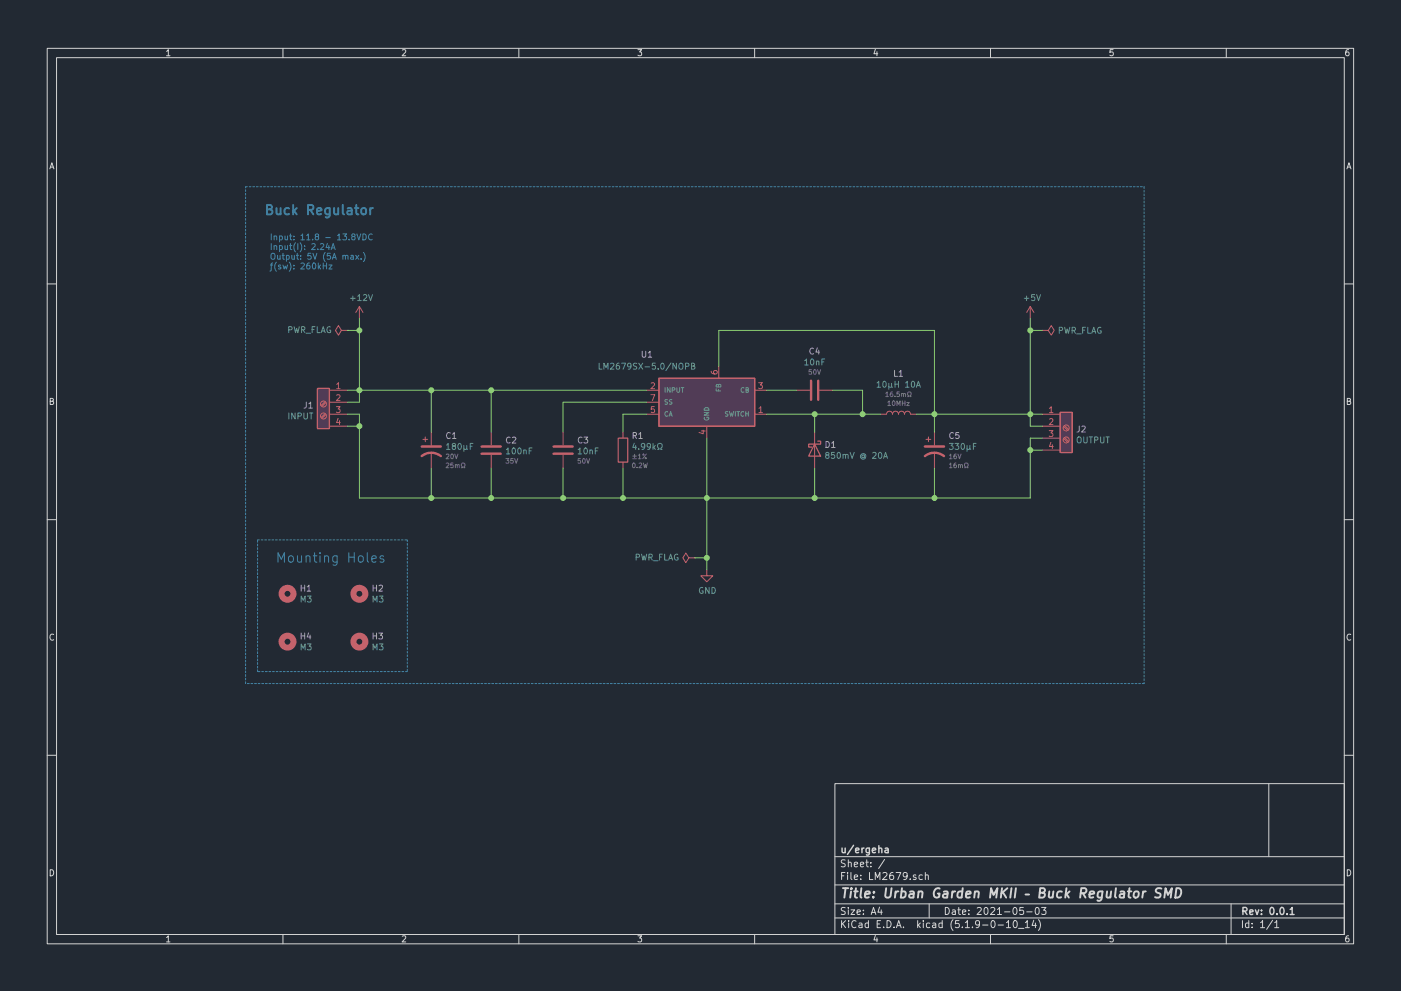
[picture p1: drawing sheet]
EESchema Schematic File Version 4
EELAYER 30 0
EELAYER END
$Descr A4 11693 8268
encoding utf-8
Sheet 1 1
Title "Urban Garden MKII – Buck Regulator SMD"
Date "2021-05-03"
Rev "0.0.1"
Comp "u/ergeha"
Comment1 ""
Comment2 ""
Comment3 ""
Comment4 ""
$EndDescr
$Comp
L Device:L L1
U 1 1
P 7500 3450
F 0 "L1" H 7500 3790 50  0000 C CNN
F 1 "10µH 10A" H 7500 3699 50  0000 C CNN
F 2 "Inductor_SMD:L_Bourns_SRP1245A" V 7500 3450 50  0001 C CNN
F 3 "https://www.bourns.com/docs/Product-Datasheets/SRP1265A.pdf" V 7500 3450 50  0001 C CNN
F 4 "16.5mΩ" H 7500 3616 39  0000 C CNN "DCR"
F 5 "10MHz" H 7500 3541 39  0000 C CNN "SRF"
F 6 "SRP1265A-100M" H 7500 3450 50  0001 C CNN "MPN"
F 7 "Bourns Inc." H 7500 3450 50  0001 C CNN "Manufacturer"
F 8 "~" H 7500 3450 50  0001 C CNN "Impedence "
F 9 "~" H 7500 3450 50  0001 C CNN "Power"
F 10 "~" H 7500 3450 50  0001 C CNN "Rating"
F 11 "±20%" H 7500 3450 50  0001 C CNN "Tolerance"
	1    7500 3450
	1    0    0    -1  
$EndComp
$Comp
L Device:CP1 C1
U 1 1
P 3600 3750
F 0 "C1" H 3715 3871 50  0000 L CNN
F 1 "180µF " H 3715 3780 50  0000 L CNN
F 2 "Capacitor_SMD:CP_Elec_8.3x8.3_Panasonic_M" H 3830 3682 50  0001 C CNN
F 3 "https://industrial.panasonic.com/ww/products/capacitors/polymer-capacitors/os-con/models/20SVPF180M" H 3830 3682 50  0001 C CNN
F 4 "20V" H 3715 3697 39  0000 L CNN "Rating"
F 5 "25mΩ" H 3715 3622 39  0000 L CNN "Impedence "
F 6 "20SVPF180M" H 3600 3750 50  0001 C CNN "MPN"
F 7 "Panasonic Electronic Components" H 3600 3750 50  0001 C CNN "Manufacturer"
F 8 "~" H 3600 3750 50  0001 C CNN "DCR"
F 9 "~" H 3600 3750 50  0001 C CNN "Power"
F 10 "~" H 3600 3750 50  0001 C CNN "SRF"
F 11 "±20%" H 3600 3750 50  0001 C CNN "Tolerance"
	1    3600 3750
	1    0    0    -1  
$EndComp
$Comp
L Device:C C2
U 1 1
P 4100 3750
F 0 "C2" H 4215 3833 50  0000 L CNN
F 1 "100nF" H 4215 3742 50  0000 L CNN
F 2 "Capacitor_SMD:C_0805_2012Metric_Pad1.18x1.45mm_HandSolder" H 4138 3600 50  0001 C CNN
F 3 "https://datasheets.avx.com/X7RDielectric.pdf" H 4100 3750 50  0001 C CNN
F 4 "35V" H 4215 3659 39  0000 L CNN "Rating"
F 5 "0805DC104MAT2A" H 4100 3750 50  0001 C CNN "MPN"
F 6 "AVX Corporation" H 4100 3750 50  0001 C CNN "Manufacturer"
F 7 "~" H 4100 3750 50  0001 C CNN "DCR"
F 8 "~" H 4100 3750 50  0001 C CNN "Impedence "
F 9 "~" H 4100 3750 50  0001 C CNN "Power"
F 10 "~" H 4100 3750 50  0001 C CNN "SRF"
F 11 "±20%" H 4100 3750 50  0001 C CNN "Tolerance"
	1    4100 3750
	1    0    0    -1  
$EndComp
$Comp
L Device:C C3
U 1 1
P 4700 3750
F 0 "C3" H 4815 3833 50  0000 L CNN
F 1 "10nF" H 4815 3742 50  0000 L CNN
F 2 "Capacitor_SMD:C_0805_2012Metric_Pad1.18x1.45mm_HandSolder" H 4738 3600 50  0001 C CNN
F 3 "https://product.tdk.com/en/system/files?file=dam/doc/product/capacitor/ceramic/mlcc/catalog/mlcc_automotive_general_en.pdf" H 4700 3750 50  0001 C CNN
F 4 "50V" H 4815 3659 39  0000 L CNN "Rating"
F 5 "CGA4C2C0G1H103J060AA" H 4700 3750 50  0001 C CNN "MPN"
F 6 "TDK Corporation" H 4700 3750 50  0001 C CNN "Manufacturer"
F 7 "~" H 4700 3750 50  0001 C CNN "DCR"
F 8 "~" H 4700 3750 50  0001 C CNN "Impedence "
F 9 "~" H 4700 3750 50  0001 C CNN "Power"
F 10 "~" H 4700 3750 50  0001 C CNN "SRF"
F 11 "±5%" H 4700 3750 50  0001 C CNN "Tolerance"
	1    4700 3750
	1    0    0    -1  
$EndComp
$Comp
L Device:R R1
U 1 1
P 5200 3750
F 0 "R1" H 5270 3871 50  0000 L CNN
F 1 "4.99kΩ" H 5270 3780 50  0000 L CNN
F 2 "Resistor_SMD:R_0805_2012Metric_Pad1.20x1.40mm_HandSolder" V 5130 3750 50  0001 C CNN
F 3 "https://www.vishay.com/docs/28758/tnpw_e3.pdf" H 5200 3750 50  0001 C CNN
F 4 "±1%" H 5270 3697 39  0000 L CNN "Tolerance"
F 5 "0.2W" H 5270 3622 39  0000 L CNN "Power"
F 6 "TNPW08054K99FEEA" H 5200 3750 50  0001 C CNN "MPN"
F 7 "Vishay Dale" H 5200 3750 50  0001 C CNN "Manufacturer"
F 8 "~" H 5200 3750 50  0001 C CNN "DCR"
F 9 "~" H 5200 3750 50  0001 C CNN "Impedence "
F 10 "~" H 5200 3750 50  0001 C CNN "Rating"
F 11 "" H 5200 3750 50  0001 C CNN "SRF"
	1    5200 3750
	1    0    0    -1  
$EndComp
$Comp
L Regulator_Switching:LM2679 U1
U 1 1
P 5900 3350
F 0 "U1" H 5400 3750 50  0000 C CNN
F 1 "LM2679SX-5.0/NOPB" H 5400 3650 50  0000 C CNN
F 2 "Package_TO_SOT_SMD:TO-263-7_TabPin8" H 5900 3450 50  0001 C CNN
F 3 "https://www.ti.com/lit/ds/symlink/lm2679.pdf?ts=1619264190615" H 5900 3450 50  0001 C CNN
F 4 "LM2679SX-5.0/NOPB" H 5900 3350 50  0001 C CNN "MPN"
F 5 "Texas Instruments" H 5900 3350 50  0001 C CNN "Manufacturer"
F 6 "~" H 5900 3350 50  0001 C CNN "DCR"
F 7 "~" H 5900 3350 50  0001 C CNN "Impedence "
F 8 "~" H 5900 3350 50  0001 C CNN "Power"
F 9 "~" H 5900 3350 50  0001 C CNN "Rating"
F 10 "~" H 5900 3350 50  0001 C CNN "SRF"
F 11 "~" H 5900 3350 50  0001 C CNN "Tolerance"
	1    5900 3350
	1    0    0    -1  
$EndComp
$Comp
L Device:D_Schottky D1
U 1 1
P 6800 3750
F 0 "D1" V 6754 3830 50  0000 L CNN
F 1 "850mV @ 20A" V 6845 3830 50  0000 L CNN
F 2 "Package_TO_SOT_SMD:TO-263-2_TabPin1" H 6800 3750 50  0001 C CNN
F 3 "https://www.st.com/content/ccc/resource/technical/document/datasheet/group2/8f/d3/41/ea/82/b2/4b/5a/CD00228904/files/CD00228904.pdf/jcr:content/translations/en.CD00228904.pdf" H 6800 3750 50  0001 C CNN
F 4 "STPS20M100SG-TR" H 6800 3750 50  0001 C CNN "MPN"
F 5 "STMicroelectronics" H 6800 3750 50  0001 C CNN "Manufacturer"
F 6 "~" H 6800 3750 50  0001 C CNN "DCR"
F 7 "~" H 6800 3750 50  0001 C CNN "Impedence "
F 8 "~" H 6800 3750 50  0001 C CNN "Power"
F 9 "~" H 6800 3750 50  0001 C CNN "Rating"
F 10 "~" H 6800 3750 50  0001 C CNN "SRF"
F 11 "~" H 6800 3750 50  0001 C CNN "Tolerance"
	1    6800 3750
	0    1    1    0   
$EndComp
$Comp
L Device:CP1 C5
U 1 1
P 7800 3750
F 0 "C5" H 7915 3871 50  0000 L CNN
F 1 "330µF " H 7915 3780 50  0000 L CNN
F 2 "Capacitor_SMD:CP_Elec_10.3x10.3_Panasonic_M" H 8030 3682 50  0001 C CNN
F 3 "https://industrial.panasonic.com/ww/products/capacitors/polymer-capacitors/os-con/models/16SVP330M" H 8030 3682 50  0001 C CNN
F 4 "16V" H 7915 3697 39  0000 L CNN "Rating"
F 5 "16mΩ" H 7915 3622 39  0000 L CNN "Impedence "
F 6 "16SVP330M" H 7800 3750 50  0001 C CNN "MPN"
F 7 "Panasonic Electronic Components" H 7800 3750 50  0001 C CNN "Manufacturer"
F 8 "~" H 7800 3750 50  0001 C CNN "DCR"
F 9 "~" H 7800 3750 50  0001 C CNN "Power"
F 10 "~" H 7800 3750 50  0001 C CNN "SRF"
F 11 "±20%" H 7800 3750 50  0001 C CNN "Tolerance"
	1    7800 3750
	1    0    0    -1  
$EndComp
$Comp
L Device:C C4
U 1 1
P 6800 3250
F 0 "C4" V 6474 3250 50  0000 C CNN
F 1 "10nF" V 6565 3250 50  0000 C CNN
F 2 "Capacitor_SMD:C_0805_2012Metric_Pad1.18x1.45mm_HandSolder" H 6838 3100 50  0001 C CNN
F 3 "https://product.tdk.com/en/system/files?file=dam/doc/product/capacitor/ceramic/mlcc/catalog/mlcc_automotive_general_en.pdf" H 6800 3250 50  0001 C CNN
F 4 "50V" V 6648 3250 39  0000 C CNN "Rating"
F 5 "CGA4C2C0G1H103J060AA" H 6800 3250 50  0001 C CNN "MPN"
F 6 "TDK Corporation" H 6800 3250 50  0001 C CNN "Manufacturer"
F 7 "~" H 6800 3250 50  0001 C CNN "DCR"
F 8 "~" H 6800 3250 50  0001 C CNN "Impedence "
F 9 "~" H 6800 3250 50  0001 C CNN "Power"
F 10 "~" H 6800 3250 50  0001 C CNN "SRF"
F 11 "±5%" H 6800 3250 50  0001 C CNN "Tolerance"
	1    6800 3250
	0    1    1    0   
$EndComp
$Comp
L power:GND #PWR04
U 1 1
P 5900 4750
F 0 "#PWR04" H 5900 4500 50  0001 C CNN
F 1 "GND" H 5905 4577 50  0000 C CNN
F 2 "" H 5900 4750 50  0001 C CNN
F 3 "" H 5900 4750 50  0001 C CNN
	1    5900 4750
	1    0    0    -1  
$EndComp
Wire Wire Line
	6400 3450 6800 3450
Wire Wire Line
	7800 3450 7800 3600
Wire Wire Line
	3600 4150 3600 3900
Wire Wire Line
	3600 3600 3600 3250
Wire Wire Line
	7800 3900 7800 4150
Connection ~ 7800 3450
Wire Wire Line
	5900 3650 5900 4150
Connection ~ 5900 4150
Wire Wire Line
	5900 4150 5200 4150
Wire Wire Line
	5400 3450 5200 3450
Wire Wire Line
	5200 3450 5200 3600
Wire Wire Line
	5200 3900 5200 4150
Connection ~ 5200 4150
Wire Wire Line
	5200 4150 4700 4150
Wire Wire Line
	5400 3350 4700 3350
Wire Wire Line
	4700 3350 4700 3600
Wire Wire Line
	4700 3900 4700 4150
Connection ~ 4700 4150
Wire Wire Line
	4700 4150 4100 4150
Wire Wire Line
	4100 3250 4100 3600
Wire Wire Line
	4100 3900 4100 4150
Wire Wire Line
	4100 3250 5400 3250
Connection ~ 4100 4150
Wire Wire Line
	6800 3450 6800 3600
Wire Wire Line
	6800 3900 6800 4150
Connection ~ 6800 3450
Wire Wire Line
	6800 3450 7200 3450
Connection ~ 6800 4150
Wire Wire Line
	6800 4150 5900 4150
Wire Wire Line
	6400 3250 6650 3250
Wire Wire Line
	7200 3250 7200 3450
Wire Wire Line
	6950 3250 7200 3250
Wire Wire Line
	6000 3050 6000 2750
Wire Wire Line
	6000 2750 7800 2750
Wire Wire Line
	7800 2750 7800 3450
$Comp
L Mechanical:MountingHole H1
U 1 1
P 2400 4950
F 0 "H1" H 2500 4996 50  0000 L CNN
F 1 "M3" H 2500 4905 50  0000 L CNN
F 2 "MountingHole:MountingHole_3.2mm_M3_DIN965" H 2400 4950 50  0001 C CNN
F 3 "~" H 2400 4950 50  0001 C CNN
F 4 "~" H 2400 4950 50  0001 C CNN "DCR"
F 5 "~" H 2400 4950 50  0001 C CNN "Impedence "
F 6 "~" H 2400 4950 50  0001 C CNN "MPN"
F 7 "~" H 2400 4950 50  0001 C CNN "Manufacturer"
F 8 "~" H 2400 4950 50  0001 C CNN "Power"
F 9 "~" H 2400 4950 50  0001 C CNN "Rating"
F 10 "~" H 2400 4950 50  0001 C CNN "SRF"
F 11 "~" H 2400 4950 50  0001 C CNN "Tolerance"
	1    2400 4950
	1    0    0    -1  
$EndComp
$Comp
L Mechanical:MountingHole H2
U 1 1
P 3000 4950
F 0 "H2" H 3100 4996 50  0000 L CNN
F 1 "M3" H 3100 4905 50  0000 L CNN
F 2 "MountingHole:MountingHole_3.2mm_M3_DIN965" H 3000 4950 50  0001 C CNN
F 3 "~" H 3000 4950 50  0001 C CNN
F 4 "~" H 3000 4950 50  0001 C CNN "DCR"
F 5 "~" H 3000 4950 50  0001 C CNN "Impedence "
F 6 "~" H 3000 4950 50  0001 C CNN "MPN"
F 7 "~" H 3000 4950 50  0001 C CNN "Manufacturer"
F 8 "~" H 3000 4950 50  0001 C CNN "Power"
F 9 "~" H 3000 4950 50  0001 C CNN "Rating"
F 10 "~" H 3000 4950 50  0001 C CNN "SRF"
F 11 "~" H 3000 4950 50  0001 C CNN "Tolerance"
	1    3000 4950
	1    0    0    -1  
$EndComp
$Comp
L Mechanical:MountingHole H3
U 1 1
P 3000 5350
F 0 "H3" H 3100 5396 50  0000 L CNN
F 1 "M3" H 3100 5305 50  0000 L CNN
F 2 "MountingHole:MountingHole_3.2mm_M3_DIN965" H 3000 5350 50  0001 C CNN
F 3 "~" H 3000 5350 50  0001 C CNN
F 4 "~" H 3000 5350 50  0001 C CNN "DCR"
F 5 "~" H 3000 5350 50  0001 C CNN "Impedence "
F 6 "~" H 3000 5350 50  0001 C CNN "MPN"
F 7 "~" H 3000 5350 50  0001 C CNN "Manufacturer"
F 8 "~" H 3000 5350 50  0001 C CNN "Power"
F 9 "~" H 3000 5350 50  0001 C CNN "Rating"
F 10 "~" H 3000 5350 50  0001 C CNN "SRF"
F 11 "~" H 3000 5350 50  0001 C CNN "Tolerance"
	1    3000 5350
	1    0    0    -1  
$EndComp
$Comp
L Mechanical:MountingHole H4
U 1 1
P 2400 5350
F 0 "H4" H 2500 5396 50  0000 L CNN
F 1 "M3" H 2500 5305 50  0000 L CNN
F 2 "MountingHole:MountingHole_3.2mm_M3_DIN965" H 2400 5350 50  0001 C CNN
F 3 "~" H 2400 5350 50  0001 C CNN
F 4 "~" H 2400 5350 50  0001 C CNN "DCR"
F 5 "~" H 2400 5350 50  0001 C CNN "Impedence "
F 6 "~" H 2400 5350 50  0001 C CNN "MPN"
F 7 "~" H 2400 5350 50  0001 C CNN "Manufacturer"
F 8 "~" H 2400 5350 50  0001 C CNN "Power"
F 9 "~" H 2400 5350 50  0001 C CNN "Rating"
F 10 "~" H 2400 5350 50  0001 C CNN "SRF"
F 11 "~" H 2400 5350 50  0001 C CNN "Tolerance"
	1    2400 5350
	1    0    0    -1  
$EndComp
$Comp
L power:PWR_FLAG #FLG02
U 1 1
P 5800 4650
F 0 "#FLG02" H 5800 4725 50  0001 C CNN
F 1 "PWR_FLAG" V 5800 4777 50  0000 L CNN
F 2 "" H 5800 4650 50  0001 C CNN
F 3 "~" H 5800 4650 50  0001 C CNN
	1    5800 4650
	0    -1   -1   0   
$EndComp
Wire Wire Line
	5800 4650 5900 4650
Connection ~ 5900 4650
Wire Wire Line
	5900 4650 5900 4750
Wire Wire Line
	8600 4150 7800 4150
Connection ~ 7800 4150
Wire Wire Line
	3600 4150 4100 4150
Wire Wire Line
	3600 3250 4100 3250
Connection ~ 4100 3250
Wire Wire Line
	6800 4150 7800 4150
Wire Wire Line
	7800 3450 7650 3450
Wire Wire Line
	7350 3450 7200 3450
Connection ~ 7200 3450
Wire Wire Line
	3000 4150 3600 4150
Connection ~ 3600 4150
Connection ~ 3600 3250
Wire Wire Line
	5900 4150 5900 4650
$Comp
L power:+5V #PWR07
U 1 1
P 8600 2650
F 0 "#PWR07" H 8600 2500 50  0001 C CNN
F 1 "+5V" H 8615 2823 50  0000 C CNN
F 2 "" H 8600 2650 50  0001 C CNN
F 3 "" H 8600 2650 50  0001 C CNN
	1    8600 2650
	1    0    0    -1  
$EndComp
Wire Wire Line
	8600 3450 8600 2750
$Comp
L power:PWR_FLAG #FLG03
U 1 1
P 8700 2750
F 0 "#FLG03" H 8700 2825 50  0001 C CNN
F 1 "PWR_FLAG" V 8700 2878 50  0000 L CNN
F 2 "" H 8700 2750 50  0001 C CNN
F 3 "~" H 8700 2750 50  0001 C CNN
	1    8700 2750
	0    1    1    0   
$EndComp
Wire Wire Line
	8700 2750 8600 2750
Connection ~ 8600 2750
Wire Wire Line
	8600 2750 8600 2650
Connection ~ 3000 3250
Wire Wire Line
	3000 2750 3000 3250
Connection ~ 3000 2750
Wire Wire Line
	2900 2750 3000 2750
$Comp
L power:PWR_FLAG #FLG01
U 1 1
P 2900 2750
F 0 "#FLG01" H 2900 2825 50  0001 C CNN
F 1 "PWR_FLAG" V 2900 2877 50  0000 L CNN
F 2 "" H 2900 2750 50  0001 C CNN
F 3 "~" H 2900 2750 50  0001 C CNN
	1    2900 2750
	0    -1   -1   0   
$EndComp
Wire Wire Line
	3000 2650 3000 2750
$Comp
L power:+12V #PWR01
U 1 1
P 3000 2650
F 0 "#PWR01" H 3000 2500 50  0001 C CNN
F 1 "+12V" H 3015 2823 50  0000 C CNN
F 2 "" H 3000 2650 50  0001 C CNN
F 3 "" H 3000 2650 50  0001 C CNN
	1    3000 2650
	1    0    0    -1  
$EndComp
Connection ~ 3000 3550
Wire Wire Line
	3000 3450 3000 3550
Wire Wire Line
	2900 3450 3000 3450
Wire Wire Line
	2900 3550 3000 3550
Wire Wire Line
	3000 3250 3000 3350
Wire Wire Line
	2900 3250 3000 3250
Wire Wire Line
	2900 3350 3000 3350
$Comp
L Connector:TerminalBlock_Phoenix_SPTAF-1x02_P5.00mm_Angle45 J1
U 1 1
P 2700 3450
F 0 "J1" H 2780 3525 50  0000 L CNN
F 1 "INPUT" H 2780 3434 50  0000 L CNN
F 2 "TerminalBlock_Phoenix:TerminalBlock_Phoenix_SPTAF-1x02_P5.00mm_Angle45" H 2700 3535 50  0001 C CNN
F 3 "~" H 2700 3535 50  0001 C CNN
F 4 "~" H 2700 3450 50  0001 C CNN "DCR"
F 5 "~" H 2700 3450 50  0001 C CNN "Impedence "
F 6 "1862275" H 2700 3450 50  0001 C CNN "MPN"
F 7 "Phoenix Contact" H 2700 3450 50  0001 C CNN "Manufacturer"
F 8 "~" H 2700 3450 50  0001 C CNN "Power"
F 9 "~" H 2700 3450 50  0001 C CNN "Rating"
F 10 "~" H 2700 3450 50  0001 C CNN "SRF"
F 11 "~" H 2700 3450 50  0001 C CNN "Tolerance"
	1    2700 3450
	-1   0    0    -1  
$EndComp
Wire Wire Line
	3000 3550 3000 4150
Wire Wire Line
	3000 3250 3600 3250
$Comp
L Connector:TerminalBlock_Phoenix_SPTAF-1x02_P5.00mm_Angle45 J2
U 1 1
P 8900 3650
F 0 "J2" H 8980 3725 50  0000 L CNN
F 1 "OUTPUT" H 8980 3634 50  0000 L CNN
F 2 "TerminalBlock_Phoenix:TerminalBlock_Phoenix_SPTAF-1x02_P5.00mm_Angle45" H 8900 3735 50  0001 C CNN
F 3 "~" H 8900 3735 50  0001 C CNN
F 4 "~" H 8900 3650 50  0001 C CNN "DCR"
F 5 "~" H 8900 3650 50  0001 C CNN "Impedence "
F 6 "1862275" H 8900 3650 50  0001 C CNN "MPN"
F 7 "Phoenix Contact" H 8900 3650 50  0001 C CNN "Manufacturer"
F 8 "~" H 8900 3650 50  0001 C CNN "Power"
F 9 "~" H 8900 3650 50  0001 C CNN "Rating"
F 10 "~" H 8900 3650 50  0001 C CNN "SRF"
F 11 "~" H 8900 3650 50  0001 C CNN "Tolerance"
	1    8900 3650
	1    0    0    -1  
$EndComp
Wire Wire Line
	8700 3450 8600 3450
Connection ~ 8600 3450
Wire Wire Line
	8600 3450 7800 3450
Wire Wire Line
	8600 4150 8600 3750
Wire Wire Line
	8600 3750 8700 3750
Wire Wire Line
	8700 3650 8600 3650
Wire Wire Line
	8600 3650 8600 3750
Connection ~ 8600 3750
Wire Wire Line
	8700 3550 8600 3550
Wire Wire Line
	8600 3550 8600 3450
Text Notes 2200 1800 0    79   ~ 16
Buck Regulator
Text Notes 2250 2250 0    50   ~ 0
Input: 11.8 - 13.8VDC\nInput(I): 2.24A\nOutput: 5V (5A max.)\nƒ(sw): 260kHz
Text Notes 2300 4700 0    79   ~ 0
Mounting Holes
Wire Notes Line
	2150 4500 3400 4500
Wire Notes Line
	3400 4500 3400 5600
Wire Notes Line
	3400 5600 2150 5600
Wire Notes Line
	2150 5600 2150 4500
Wire Notes Line
	2050 1550 9550 1550
Wire Notes Line
	9550 1550 9550 5700
Wire Notes Line
	9550 5700 2050 5700
Wire Notes Line
	2050 5700 2050 1550
$EndSCHEMATC
